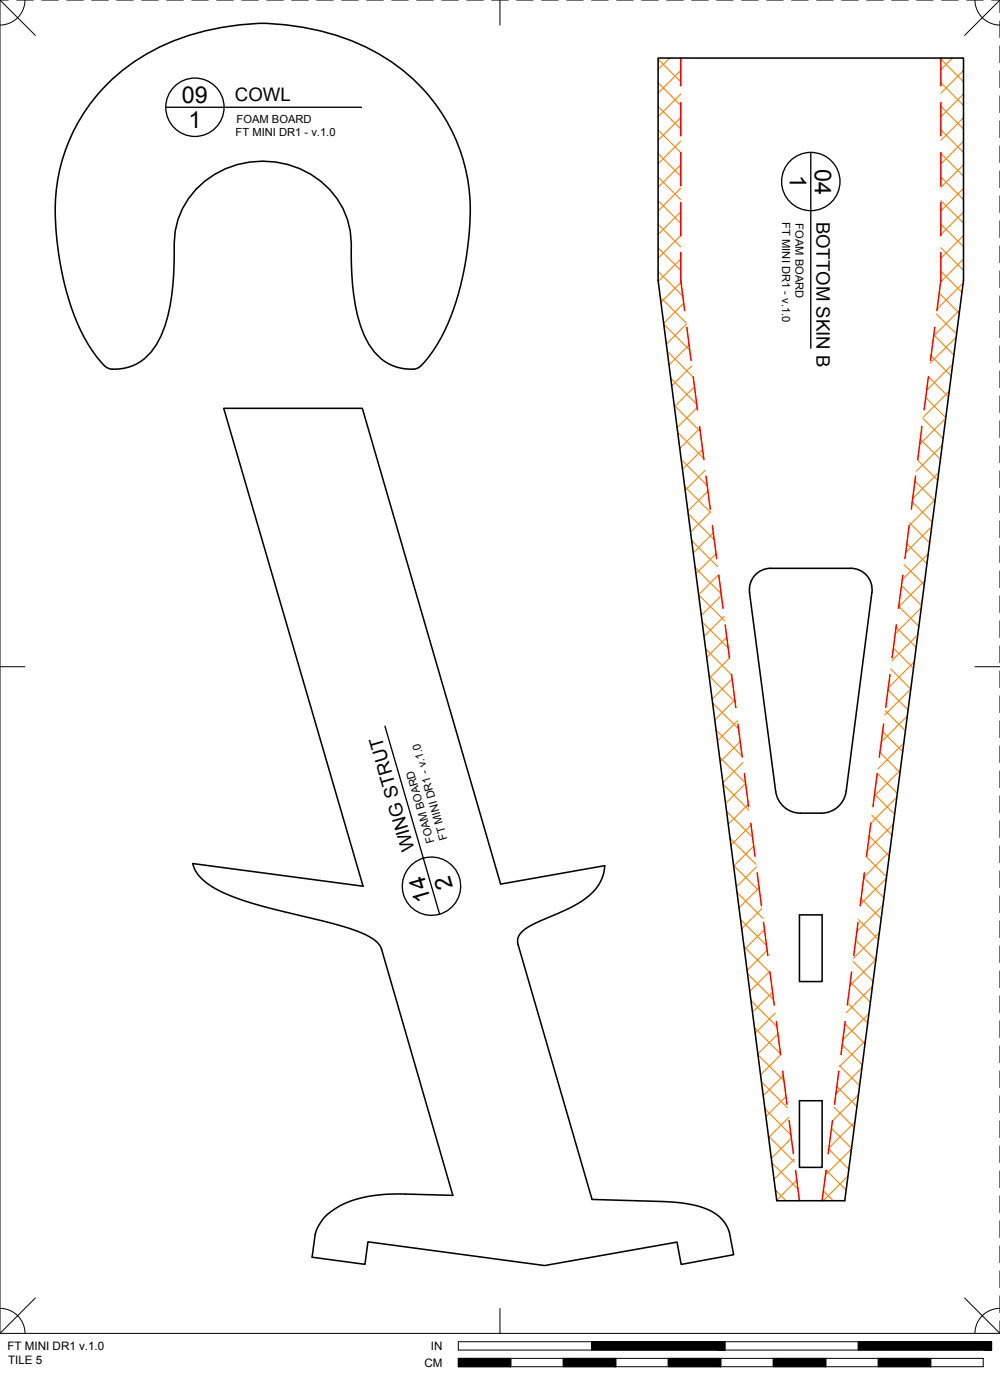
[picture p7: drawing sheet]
<svg xmlns="http://www.w3.org/2000/svg" width="190mm" height="267mm" viewBox="0 0 190 267" stroke-linecap="round" stroke-linejoin="round" font-family="sans-serif">
<!-- layer: 01 CUT -->
<path d="M21.4 15.1a40.3 40.3 0 0 1 20.9-9.9 45.3 45.3 0 0 1 27.4 3.8 34.5 34.5 0 0 1 19.6 35.9 53.3 53.3 0 0 1-5.2 19.4 17.9 17.9 0 0 1-4.5 5.8 8.7 8.7 0 0 1-9.3-4.5 28.9 28.9 0 0 1-3.3-13.3l-.1-3.7a16.1 16.1 0 0 0-14.4-17.7 17 17 0 0 0-18.6 10.9 29.1 29.1 0 0 0-.7 8.6 38.3 38.3 0 0 1-2.5 13.5 9.9 9.9 0 0 1-6.2 6l-1.9 .4a3 3 0 0 1-3.3-1.3 37.7 37.7 0 0 1-7.6-17.4 51.1 51.1 0 0 1-.7-17.4 33.9 33.9 0 0 1 10.4-19.1zM125.4 11.1h58.1v42.3l-22.6 175.3h-12.9l-22.6-175.3zM42.6 77.8h26.4l26.4 90.6 19.8-3.5a8.7 8.7 0 0 1-4.9 7.1 59 59 0 0 1-8.1 3.8 5.9 5.9 0 0 0-3.5 2.7l-.1 .7 .1 .8 14.1 48.5 13.3 .4a20.9 20.9 0 0 1 9.6 2 6.7 6.7 0 0 1 3.3 3.9l.8 4.2-10 1.9-.8-4.3-25.3 4.5-33.6-4.5-.6 4.3-10-1.4 .5-4.3a8.6 8.6 0 0 1 4.9-5.6 25.1 25.1 0 0 1 12.4-2.1l9 .2-13.6-46.9a5.4 5.4 0 0 0-3.3-2.8 50 50 0 0 0-10.4-3.1l-4.9-1.2a49.4 49.4 0 0 1-13.3-4.5 7.7 7.7 0 0 1-4.1-4.7l32.5 4.3zM143.8 109.6a4 4 0 0 1 3-1.3h15.3a4.1 4.1 0 0 1 4 4.6l-4.9 37.9a4.8 4.8 0 0 1-4.7 4.1h-4a4.8 4.8 0 0 1-4.7-4.1l-5-37.9a4.1 4.1 0 0 1 1-3.3zM152.3 174.3h4.3v12.7h-4.3zM152.3 209.7h4.3v12.7h-4.3z" fill="none" stroke="#000" stroke-width=".3"/>
<!-- layer: 06 CAVITY -->
<g fill="none" stroke="#ff7f00" stroke-width=".2">
<path d="M125.4 11.3l4.3 4.3M125.4 15.8l4.3 4.3M127.6 11.1l-2.2 2.1M129.6 11.1h.1M129.7 13.4l-4.3 4.3M129.7 17.9l-4.3 4.3M179.2 11.3l4.3 4.3M179.2 15.7l4.3 4.4M181.4 11.1l-2.2 2.2M183.5 11.1h.1M183.5 13.4l-4.3 4.4M183.5 17.9l-4.3 4.3"/>
<path d="M125.4 20.3l4.3 4.3M125.4 24.8l4.3 4.3M125.4 29.2l4.3 4.4M125.4 33.7l4.3 4.4M125.4 38.2l4.3 4.3M129.7 22.4l-4.3 4.3M129.7 26.9l-4.3 4.3M129.7 31.4l-4.3 4.3M129.7 35.9l-4.3 4.3M179.2 20.2l4.3 4.4M179.2 24.7l4.3 4.4M179.2 29.2l4.3 4.3"/>
<path d="M179.2 33.7l4.3 4.3M179.2 38.2l4.3 4.3M183.5 22.4l-4.3 4.3M183.5 26.9l-4.3 4.3M183.5 35.9l-4.3 4.3M183.5 31.4l-4.3 4.3M125.4 42.7l4.3 4.3M125.4 47.2l4.3 4.3M125.4 51.7l4.7 4.7M125.8 56.6l4.9 5M129.7 40.4l-4.3 4.3M129.7 44.9l-4.3 4.3"/>
<path d="M129.7 49.3l-4.3 4.3M129.7 53.8l-3.8 3.8M130.2 57.8l-3.8 3.8M178.4 59.8l3.8 3.8M178.9 55.8l3.8 3.9M179.2 42.7l4.3 4.3M179.2 47.2l4.3 4.3M179.2 51.7l4.1 4M182.8 59.1l-4.9 4.9M183.5 53.9l-5 5M183.5 40.4l-4.3 4.3M183.5 49.4l-4.3 4.3"/>
<path d="M183.5 44.9l-4.3 4.3M126.4 61.8l5 4.9M127.1 66.9l5 5M127.8 72.1l4.9 4.9M128.4 77.2l5 5M130.8 61.7l-3.9 3.9M131.3 65.7l-3.9 3.8M131.8 69.7l-3.8 3.8M132.3 73.7l-3.8 3.8M132.8 77.6l-3.8 3.9M175.8 79.7l3.9 3.8M176.4 75.7l3.8 3.9"/>
<path d="M176.9 71.8l3.8 3.8M177.4 67.8l3.8 3.8M177.9 63.8l3.8 3.8M180.1 79.7l-4.9 4.9M180.8 74.5l-4.9 5M181.5 69.4l-5 4.9M182.1 64.2l-4.9 5M129.1 82.4l5 4.9M129.8 87.5l4.9 5M130.4 92.7l5 4.9M131.1 97.8l4.9 5M133.3 81.6l-3.8 3.8"/>
<path d="M133.8 85.6l-3.8 3.8M134.3 89.6l-3.8 3.8M134.9 93.6l-3.9 3.8M135.4 97.5l-3.8 3.9M173.3 99.6l3.8 3.8M173.8 95.6l3.8 3.8M174.3 91.6l3.8 3.9M174.8 87.7l3.8 3.8M175.3 83.7l3.8 3.8M178.2 95.2l-5 4.9M178.8 90l-4.9 5M179.5 84.8l-5 5"/>
<path d="M131.8 103l4.9 5M132.4 108.1l5 5M133.8 118.5l4.9 4.9M135.9 101.5l-3.8 3.8M136.4 105.5l-3.8 3.8M136.9 109.5l-3.8 3.8 4.9 5M137.4 113.4l-3.8 3.9M137.9 117.4l-3.8 3.8M170.7 119.5l3.8 3.8M171.2 115.5l3.8 3.8M171.7 111.5l3.9 3.9M172.2 107.5l3.9 3.9"/>
<path d="M172.8 103.6l3.8 3.8M175.5 115.8l-5 4.9M176.2 110.6l-5 5M176.8 105.5l-4.9 4.9M177.5 100.3l-5 5M134.4 123.6l5 5M135.1 128.8l4.9 4.9M135.8 133.9l4.9 5M136.4 139.1l5 4.9M138.5 121.4l-3.9 3.8M139 125.4l-3.9 3.8M139.5 129.3l-3.8 3.9"/>
<path d="M140 133.3l-3.8 3.8M140.5 137.3l-3.8 3.8M168.1 139.4l3.9 3.8M168.7 135.4l3.8 3.8M169.2 131.4l3.8 3.8M169.7 127.4l3.8 3.8-4.9 5M170.2 123.5l3.8 3.8M172.8 136.4l-4.9 5M174.2 126.1l-5 4.9M174.8 120.9l-4.9 5M137.1 144.2l4.9 5M137.7 149.4l5 4.9"/>
<path d="M138.4 154.5l5 5M139.1 159.7l4.9 5M141 141.3l-3.8 3.8M141.5 145.3l-3.8 3.8M142 149.2l-3.8 3.9M142.6 153.2l-3.9 3.8M143.1 157.2l-3.9 3.8M165.6 159.3l3.8 3.8M166.1 155.3l3.8 3.8M166.6 151.3l3.8 3.8M167.1 147.3l3.8 3.9M167.6 143.4l3.8 3.8"/>
<path d="M170.2 157l-5 5M170.8 151.9l-4.9 4.9M171.5 146.7l-5 5M172.2 141.6l-5 4.9M139.7 164.8l5 5M140.4 170l5 5M141.1 175.2l4.9 4.9M143.6 161.2l-3.8 3.8M144.1 165.1l-3.8 3.9M144.6 169.1l-3.8 3.8M145.1 173.1l-3.8 3.8M145.6 177.1l-3.8 3.8"/>
<path d="M163 179.1l3.8 3.9M163.5 175.2l3.8 3.8M164 171.2l3.9 3.8M164.5 167.2l3.9 3.8M165.1 163.2l3.8 3.9M167.5 177.6l-4.9 5M168.2 172.5l-5 4.9M168.9 167.3l-5 5M169.5 162.2l-4.9 4.9M141.7 180.3l5 5M142.4 185.5l5 4.9M143.1 190.6l4.9 5"/>
<path d="M143.7 195.8l5 4.9M146.1 181l-3.8 3.9M146.7 185l-3.9 3.8M147.2 189l-3.8 3.8M147.7 193l-3.8 3.8M148.2 197l-3.8 3.8M160.4 199l3.9 3.9M161 195.1l3.8 3.8M161.5 191.1l3.8 3.8M162 187.1l3.8 3.8M162.5 183.1l3.8 3.8M164.9 198.3l-5 4.9"/>
<path d="M165.5 193.1l-4.9 5M166.2 187.9l-5 5M166.9 182.8l-5 4.9M144.4 200.9l5 5M145.1 206.1l4.9 4.9M145.7 211.2l5 5M146.4 216.4l4.9 5M148.7 200.9l-3.8 3.9M149.2 204.9l-3.8 3.8M149.7 208.9l-3.8 3.8M150.3 212.9l-3.9 3.8M150.8 216.8l-3.9 3.9"/>
<path d="M157.9 218.9l3.8 3.8M158.4 214.9l3.8 3.9M158.9 211l3.8 3.8M159.4 207l3.8 3.8M159.9 203l3.9 3.8M162.2 218.9l-5 4.9M162.9 213.7l-5 5M163.5 208.6l-4.9 4.9M164.2 203.4l-5 5M147.1 221.6l4.9 4.9M147.7 226.7l2 2M151.3 220.8l-3.9 3.9"/>
<path d="M151.8 224.8l-3.8 3.8M156.9 226.9l1.8 1.8M157.4 222.9l3.8 3.8M161.5 224l-4.7 4.7"/>
</g>
<!-- layer: 02 SCORE -->
<g fill="none" stroke="#f00" stroke-width=".3">
<path d="M129.7 11.1v5.3M129.7 19.5v6.4M179.2 11.1v5.3M179.2 19.5v6.4M129.7 29.1v6.3M129.7 38.6v6.3M179.2 29.1v6.3M179.2 38.6v6.3M129.7 48.1v5.3l.7 5.8M179.2 48.1v5.3l-.7 5.8M130.8 62.4l.8 6.3M132.1 71.8l.8 6.3"/>
<path d="M176.9 71.8l-.9 6.3M178.1 62.4l-.8 6.3M133.3 81.2l.8 6.3M134.5 90.7l.8 6.3M174.4 90.7l-.8 6.3M175.6 81.2l-.8 6.3M135.7 100.1l.8 6.3M136.9 109.6l.8 6.3M138.1 119l.9 6.3M170.8 119l-.9 6.3M172 109.6l-.8 6.3M173.2 100.1l-.8 6.3"/>
<path d="M139.4 128.5l.8 6.3M140.6 137.9l.8 6.3M168.3 137.9l-.8 6.3M169.5 128.5l-.8 6.3M141.8 147.4l.8 6.3M143 156.8l.8 6.3M165.9 156.8l-.8 6.3M167.1 147.4l-.8 6.3M144.2 166.3l.9 6.3M145.5 175.7l.8 6.3M163.4 175.7l-.8 6.3M164.7 166.3l-.8 6.3"/>
<path d="M146.7 185.2l.8 6.3M147.9 194.6l.8 6.3M161 194.6l-.8 6.3M162.2 185.2l-.8 6.3M149.1 204.1l.8 6.3M150.3 213.5l.8 6.3M158.6 213.5l-.8 6.3M159.8 204.1l-.8 6.3M151.6 222.9l.7 5.8M157.4 222.9l-.8 5.8"/>
</g>
<!-- layer: 23 NOTES -->
<g fill="none" stroke="#000" stroke-width=".25">
<path d="M31.6 20.4h37.3M154.5 29v37.3M73.3 138.3l10.4 35.9"/>
<circle cx="37.1" cy="20.4" r="5.6"/>
<circle cx="154.5" cy="34.6" r="5.6"/>
<circle cx="82.2" cy="168.8" r="5.6"/>
</g>
<!-- layer: 22 TILED -->
<g fill="#000" stroke="#000" stroke-width=".19">
<path d="M87.3 258.8l10 1.6v-1.6zM87.3 258.8l10 1.6h-10z"/>
<path d="M107.3 258.8l10 1.6v-1.6zM107.3 258.8l10 1.6h-10z"/>
<path d="M127.3 258.8l10 1.6v-1.6zM127.3 258.8l10 1.6h-10z"/>
<path d="M112.7 255.6l25.4 1.6v-1.6zM112.7 255.6l25.4 1.6h-25.4z"/>
<path d="M147.3 258.8l10 1.6v-1.6zM147.3 258.8l10 1.6h-10z"/>
<path d="M167.3 258.8l10 1.6v-1.6zM167.3 258.8l10 1.6h-10z"/>
<path d="M163.5 255.6l25.4 1.6v-1.6zM163.5 255.6l25.4 1.6h-25.4z"/>
</g>
<g fill="none" stroke="#000" stroke-width=".19">
<path d="M0 0h1.6M0 0v254M0 0l6.7 6.7M3.2 0h3.1M4.8 0a4.8 4.8 0 0 1-4.8 4.8M7.9 0h3.2M12.7 0h3.2M17.5 0h3.1M22.2 0h3.2M27 0h3.2M31.7 0h3.2M36.5 0h3.2"/>
<path d="M41.3 0h3.1M46 0h3.2M50.8 0h3.2M55.6 0h3.1M60.3 0h3.2M65.1 0h3.2M69.8 0h3.2M74.6 0h3.2M79.4 0h3.1M84.1 0h3.2M88.9 0h3.2M93.7 0h3.1"/>
<path d="M95.2 0v4.8M98.4 0h3.2M103.2 0h3.2M107.9 0h3.2M112.7 0h3.2M117.5 0h3.1M122.2 0h3.2M127 0h3.2M131.8 0h3.1M136.5 0h3.2M141.3 0h3.2M146 0h3.2"/>
<path d="M150.8 0h3.2M155.6 0h3.1M160.3 0h3.2M165.1 0h3.2M169.9 0h3.1M174.6 0h3.2M179.4 0h3.2M184.1 0h3.2M185.7 0a4.8 4.8 0 0 0 4.8 4.8M188.9 0h1.6M190.5 0v2.4M190.5 4v3.2"/>
<path d="M190.5 8.7v3.2M190.5 13.5v3.2M190.5 18.3v3.1M190.5 0l-6.7 6.7M190.5 23v3.2M190.5 27.8v3.2M190.5 32.6v3.1M190.5 37.3v3.2M190.5 42.1v3.2M190.5 46.8v3.2M190.5 51.6v3.2M190.5 56.4v3.1"/>
<path d="M190.5 61.1v3.2M190.5 65.9v3.2M190.5 70.7v3.1M190.5 75.4v3.2M190.5 80.2v3.2M190.5 84.9v3.2M190.5 89.7v3.2M190.5 94.5v3.1M190.5 99.2v3.2M190.5 104v3.2M190.5 108.8v3.1M190.5 113.5v3.2"/>
<path d="M190.5 118.3v3.2M0 127h4.8M185.7 127h4.8M190.5 123v3.2M190.5 127.8v3.2M190.5 132.6v3.1M190.5 137.3v3.2M190.5 142.1v3.2M190.5 146.9v3.1M190.5 151.6v3.2M190.5 156.4v3.2M190.5 161.1v3.2"/>
<path d="M190.5 165.9v3.2M190.5 170.7v3.1M190.5 175.4v3.2M190.5 180.2v3.2M190.5 185v3.1M190.5 189.7v3.2M190.5 194.5v3.2M190.5 199.2v3.2M190.5 204v3.2M190.5 208.8v3.1M190.5 213.5v3.2M190.5 218.3v3.2"/>
<path d="M190.5 223.1v3.1M190.5 227.8v3.2M190.5 232.6v3.2M190.5 237.3v3.2M0 254h190.5M0 249.2a4.8 4.8 0 0 1 4.8 4.8M6.7 247.3l-6.7 6.7M87.3 255.6h101.6v1.6h-101.6zM87.3 258.8h100v1.6h-100zM95.2 249.2v4.8M97.3 258.8v1.6M107.3 258.8v1.6"/>
<path d="M112.7 255.6v1.6M117.3 258.8v1.6M127.3 258.8v1.6M137.3 258.8v1.6M138.1 255.6v1.6M147.3 258.8v1.6M157.3 258.8v1.6M163.5 255.6v1.6M167.3 258.8v1.6M177.3 258.8v1.6M183.8 247.3l6.7 6.7M190.5 249.2a4.8 4.8 0 0 0-4.8 4.8"/>
<path d="M190.5 242.1v3.2M190.5 246.9v3.1M190.5 251.6v2.4"/>
</g>
<g font-size="4.4">
<text x="34.7" y="19.6">09</text>
<text x="35.9" y="24.4">1</text>
<text x="150.5" y="33.3" transform="rotate(90 150.5 33.3)">1</text>
<text x="155.2" y="32.1" transform="rotate(90 155.2 32.1)">04</text>
<text x="82.1" y="171.4" transform="rotate(-106 82.1 171.4)">14</text>
<text x="86.3" y="168.9" transform="rotate(-106 86.3 168.9)">2</text>
</g>
<g font-size="3.5">
<text x="44.7" y="19.3">COWL</text>
<text x="155.6" y="42.2" transform="rotate(90 155.6 42.2)">BOTTOM SKIN B</text>
<text x="79" y="161.8" transform="rotate(-106 79 161.8)">WING STRUT</text>
</g>
<g font-size="2.2">
<text x="1.4" y="257.2">FT MINI DR1 v.1.0</text>
<text x="82.1" y="257.2">IN</text>
<text x="1.5" y="259.8">TILE 5</text>
<text x="80.8" y="260.4">CM</text>
</g>
<g font-size="2.1">
<text x="45.1" y="23.4">FOAM BOARD</text>
<text x="44.9" y="25.9">FT MINI DR1 - v.1.0</text>
<text x="149" y="42.3" transform="rotate(90 149 42.3)">FT MINI DR1 - v.1.0</text>
<text x="151.5" y="42.5" transform="rotate(90 151.5 42.5)">FOAM BOARD</text>
<text x="82.8" y="160.4" transform="rotate(-106 82.8 160.4)">FOAM BOARD</text>
<text x="85.3" y="159.8" transform="rotate(-106 85.3 159.8)">FT MINI DR1 - v.1.0</text>
</g>
</svg>
